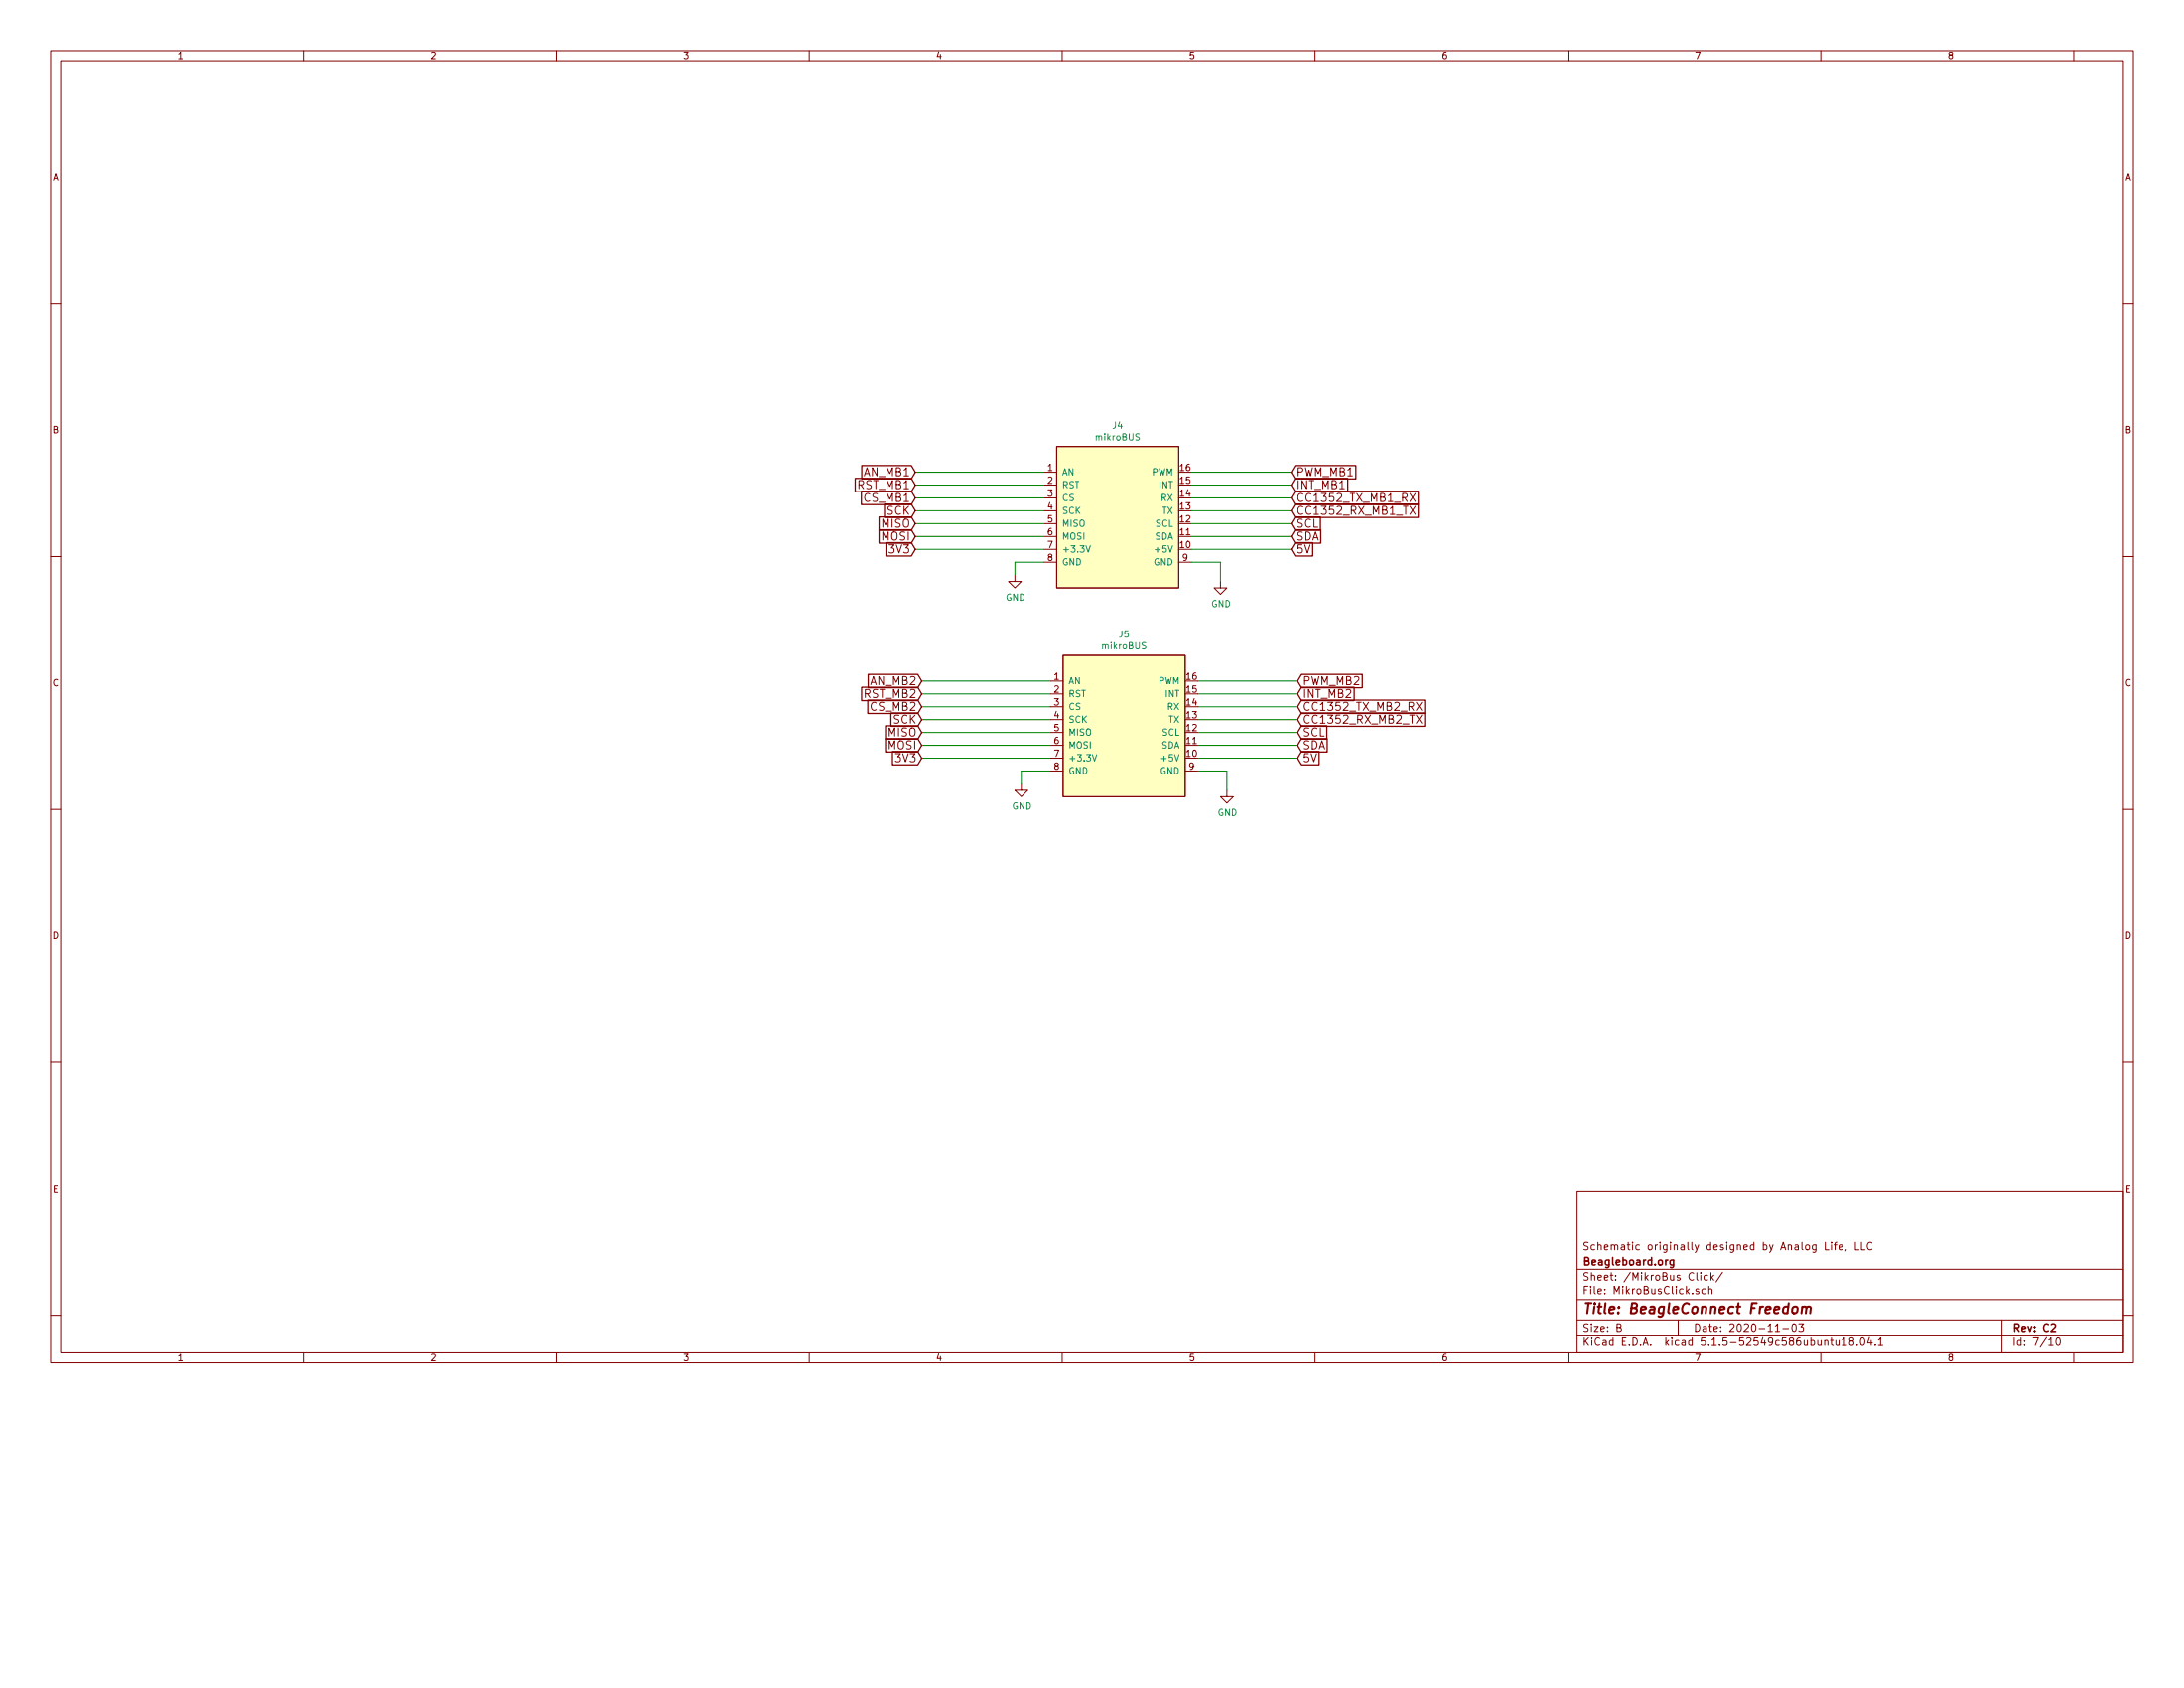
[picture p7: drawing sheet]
<svg xmlns="http://www.w3.org/2000/svg" width="279mm" height="216mm" viewBox="0 0 279 216" stroke-linecap="round" stroke-linejoin="round" font-family="sans-serif">
<g fill="none" stroke="#840000" stroke-width=".13">
<path d="M6.5 6.5h266.4v167.8h-266.4zM7.8 7.8h263.8v165.2h-263.8zM38.8 6.5v1.3M71.2 6.5v1.3M103.5 6.5v1.3M135.9 6.5v1.3M168.2 6.5v1.3M200.6 6.5v1.3M232.9 6.5v1.3M265.3 6.5v1.3M6.5 38.8h1.3M271.6 38.8h1.3"/>
<path d="M135.2 57.1h15.6v18.1h-15.6zM6.5 71.2h1.3M129.8 73.5v.9h.9l-.9 .8-.8-.8h.8M133.5 60.4h1.7M133.5 62h1.7M133.5 63.7h1.7M133.5 65.3h1.7M133.5 67h1.7M133.5 68.6h1.7M133.5 70.3h1.7M133.5 71.9h1.7M150.8 71.9h1.6"/>
<path d="M156.1 74.4v.8h.9l-.9 .8-.8-.8h.8M180.4 63.1l.7 1M180.4 64.8l.7 1M181.1 63.1l-.7 1M181.1 64.8l-.7 1M271.6 71.2h1.3M134.4 87.1h1.6M134.4 88.8h1.6M134.4 90.4h1.6M134.4 92h1.6M134.4 93.7h1.6M134.4 95.3h1.6"/>
<path d="M134.4 97h1.6M134.4 98.6h1.6M136 83.8h15.6v18.1h-15.6zM151.6 98.6h1.7M181.2 91.5l.7 1M181.2 89.8l.7 1.1M181.9 91.5l-.7 1M181.9 89.8l-.7 1.1M6.5 103.5h1.3M130.7 100.3v.8h.8l-.8 .8-.9-.8h.9M157 101.1v.8h.8l-.8 .8-.9-.8h.9M271.6 103.5h1.3"/>
<path d="M6.5 135.9h1.3M271.6 135.9h1.3M201.8 152.3h69.8v20.7h-69.8zM233.5 158.9v1h.5M234.3 158.9v.1M234.3 159.2v.7M234.6 159.2h.4M235 158.9l-.2 .1v.9M235.3 159.6l.4-.1v-.2l-.3-.1-.1 .2v.4h.4M236.2 159.8l-.1 .2M237.4 158.9v1h.4M238.1 158.9v1h.5"/>
<path d="M239.5 159a.46 .46 0 0 0-.7 .3 .46 .46 0 0 0 .5 .6l.2-.1M6.5 168.2h1.3M38.8 173v1.3M71.2 173v1.3M103.5 173v1.3M135.9 173v1.3M168.2 173v1.3M200.6 173v1.3M201.8 170.8h69.8M201.8 168.8h69.8M201.8 166.2h69.8M201.8 162.3h69.8"/>
<path d="M206.9 169.8l.4-.1 .1-.1-.1-.2-.4-.1v1h.3l.2-.1v-.2l-.2-.2M214.7 168.8v2M217.1 162.8v.8l.1 .1M217.3 164.9l-.2-.1-.2 .2 .1 .1 .3 .1v.2h-.4M217.6 162.8v.1M217.6 163.1v.6M218.2 164.9l-.3-.1-.2 .2 .1 .4 .1 .1 .3-.1M218.5 163.2l-.3-.1-.2 .2v.4h.2h.3M218.6 164.9l.1-.1 .3 .1v.6M218.6 164.5v1M218.9 162.8v.9M219 163.4l.2 .3"/>
<path d="M219.2 163.1l-.3 .4M220.4 162.7l-.9 1.3M227.1 170.3h.6M228.1 169.9h.7M229.4 169.4l.2-.1a.61 .61 0 0 1 0 1 .53 .53 0 0 1-.2-.9zM230.1 169.3h.6l-.3 .4 .3 .1v.4l-.2 .1-.4-.1M232.9 173v1.3M233.4 171.5h.2h.2v.6M234.2 171.5h.3M234.3 171.1v.9l.2 .1M234.9 171.5v.5l.2 .1 .2-.1M235.3 171.5v.6"/>
<path d="M235.7 171.4l.3-.3v1M235.7 172.1h.5M236.8 171.5h-.1v-.3l.1-.1 .3 .1 .1 .1-.1 .2-.4 .1-.1 .1 .1 .3 .1 .1h.2l.2-.2v-.2l-.2-.2M237.6 172v.1M238.1 171.2l.1-.1a.52 .52 0 0 1 .4 .5 .52 .52 0 0 1-.4 .5l-.1-.1-.1-.3zM239.1 171.1l-.2 .7h.6M239.4 171.5v.6M239.9 172v.1M240.3 171.4l.3-.3v1M240.3 172.1h.6M256.1 168.8v4.2M262.1 171.4l.3-.3v1"/>
<path d="M262.1 172.1h.6M263.2 171.2l.1-.1a.56 .56 0 0 1 0 1 .52 .52 0 0 1-.3-.4 .52 .52 0 0 1 .2-.5zM265.3 173v1.3M271.6 168.2h1.3"/>
</g>
<path d="M214.1 161.2v.8l-.2 .1h-.2M214.1 161.2h-.3l-.2 .1 .1 .4 .1 .1h.3M262.4 169.4l.4-.1 .2 .3-.6 .7h.6" fill="none" stroke="#840000" stroke-width=".2"/>
<path d="M229.4 167.2a.34 .34 0 0 1 .6 .2l-.2 .5a.33 .33 0 0 1-.3 .1 .33 .33 0 0 1-.2-.3zM230.6 167.2l.2-.1 .2 .1v.8M230.6 167.1l-.1 .9M231.1 167.3a.3 .3 0 0 1 .3-.2 .3 .3 0 0 1 .3 .2l-.1 .7" fill="none" stroke="#840000" stroke-width=".26"/>
<g fill="#ffffc2" stroke="#ffffc2" stroke-width=".13">
<path d="M135.2 57.1h15.6v18.1h-15.6z"/>
<path d="M136 83.8h15.6v18.1h-15.6z"/>
</g>
<path d="M145.8 55.5h-.3l-.2 .1v.2l.4 .1 .1 .2-.2 .2h-.3M138.9 69.8l.3 .8 .3-.8M139.7 96.5l.3 .8 .3-.8M146.6 82.2h-.3l-.2 .1v.2l.4 .2 .1 .2-.2 .1h-.3" fill="none" stroke="#008484" stroke-width=".13"/>
<g fill="none" stroke="#008400" stroke-width=".13">
<path d="M117.1 65.3h16.4M117.1 67h16.4M117.1 68.6h16.4M117.1 70.3h16.4M117.1 60.4h16.4M117.1 62h16.4M117.1 63.7h16.4M133.5 71.9h-3.7v1.6M152.4 65.3h12.8M152.4 67h12.8M152.4 68.6h12.8M152.4 70.3h12.8"/>
<path d="M152.4 71.9h3.7v2.5M152.4 60.4h12.8M152.4 62h12.8M152.4 63.7h12.8M117.9 97h16.5M117.9 87.1h16.5M117.9 88.8h16.5M117.9 90.4h16.5M117.9 92h16.5M117.9 93.7h16.5M117.9 95.3h16.5M134.4 98.6h-3.7v1.7"/>
<path d="M153.3 97h12.7M153.3 87.1h12.7M153.3 88.8h12.7M153.3 90.4h12.7M153.3 92h12.7M153.3 93.7h12.7M153.3 95.3h12.7M153.3 98.6h3.7v2.5"/>
</g>
<g fill="none" stroke="#840000" stroke-width=".16">
<path d="M110.2 59.5h6.4l.5 .9-.5 .9h-6.4zM165.7 59.5h7.8v1.8h-7.8l-.5-.9zM109.4 61.2h7.2l.5 .8-.5 .9h-7.2zM110.2 62.8h6.4l.5 .9-.5 .8h-6.4zM112.5 66.1h4.1l.5 .9-.5 .8h-4.1zM112.5 67.8h4.1l.5 .8-.5 .9h-4.1zM113.2 64.5h3.4l.5 .8-.5 .9h-3.4zM113.4 69.4h3.2l.5 .9-.5 .8h-3.2zM165.7 69.4h2.2v1.7h-2.2l-.5-.8zM165.7 61.2h6.7v1.7h-6.7l-.5-.9zM165.7 62.8h15.7v1.7h-15.7l-.5-.8zM165.7 64.5h15.7v1.7h-15.7l-.5-.9z"/>
<path d="M165.7 66.1h3.2v1.7h-3.2l-.5-.8zM165.7 67.8h3.3v1.7h-3.3l-.5-.9zM110.2 87.9h7.2l.5 .9-.5 .8h-7.2zM111 89.5h6.4l.5 .9-.5 .8h-6.4zM111.1 86.3h6.3l.5 .8-.5 .9h-6.3zM113.3 94.5h4.1l.5 .8-.5 .9h-4.1zM113.3 92.8h4.1l.5 .9-.5 .8h-4.1zM114 91.2h3.4l.5 .8-.5 .9h-3.4zM114.2 96.1h3.2l.5 .9-.5 .8h-3.2zM166.5 96.1h2.3v1.7h-2.3l-.5-.8zM166.5 94.5h3.3v1.7h-3.3l-.5-.9zM166.5 92.8h3.2v1.7h-3.2l-.5-.8z"/>
<path d="M166.5 91.2h15.8v1.7h-15.8l-.5-.9zM166.5 89.5h15.8v1.7h-15.8l-.5-.8zM166.5 87.9h6.7v1.7h-6.7l-.5-.8zM166.5 86.3h7.8v1.7h-7.8l-.5-.9z"/>
</g>
<text font-size="1.8" fill="#840000" x="202.4" y="168">Title: BeagleConnect Freedom</text>
<g font-size="1.4" fill="#840000">
<text x="109.8" y="62.6">RST_MB1</text>
<text x="110.6" y="60.9">AN_MB1</text>
<text x="110.6" y="64.2">CS_MB1</text>
<text x="113.5" y="65.8">SCK</text>
<text x="165.8" y="60.9">PWM_MB1</text>
<text x="165.8" y="62.6">INT_MB1</text>
<text x="165.8" y="64.2">CC1352_TX_MB1_RX</text>
<text x="165.8" y="65.8">CC1352_RX_MB1_TX</text>
<text x="112.8" y="67.5">MISO</text>
<text x="112.8" y="69.1">MOSI</text>
<text x="113.9" y="70.8">3V3</text>
<text x="165.8" y="70.8">5V</text>
<text x="165.8" y="67.5">SCL</text>
<text x="165.8" y="69.1">SDA</text>
<text x="110.6" y="89.3">RST_MB2</text>
<text x="111.4" y="87.6">AN_MB2</text>
<text x="166.6" y="89.3">INT_MB2</text>
<text x="166.6" y="87.6">PWM_MB2</text>
<text x="111.5" y="90.9">CS_MB2</text>
<text x="113.6" y="95.8">MOSI</text>
<text x="113.6" y="94.2">MISO</text>
<text x="114.3" y="92.5">SCK</text>
<text x="166.6" y="95.8">SDA</text>
<text x="166.6" y="94.2">SCL</text>
<text x="166.6" y="92.5">CC1352_RX_MB2_TX</text>
<text x="166.6" y="90.9">CC1352_TX_MB2_RX</text>
<text x="114.8" y="97.5">3V3</text>
<text x="166.6" y="97.5">5V</text>
<text x="202.4" y="161.9">Beagleboard.org</text>
<text x="202.4" y="159.9">Schematic originally designed by Analog Life, LLC</text>
<text x="202.4" y="165.5">File: MikroBusClick.sch</text>
<text x="202.4" y="163.8">Sheet: /MikroBus Click/</text>
<text x="202.4" y="172.1">KiCad E.D.A. kicad 5.1.5-52549c586ubuntu18.04.1</text>
<text x="202.4" y="170.3">Size: B</text>
<text x="216.6" y="170.3">Date: 2020-11-03</text>
<text x="257.4" y="170.3">Rev: C2</text>
<text x="257.4" y="172.1">Id: 7/10</text>
</g>
<g font-size="1.2" fill="#840000">
<text x="22.6" y="7.5">1</text>
<text x="55" y="7.5">2</text>
<text x="87.4" y="7.5">3</text>
<text x="119.7" y="7.5">4</text>
<text x="152.1" y="7.5">5</text>
<text x="184.4" y="7.5">6</text>
<text x="216.8" y="7.5">7</text>
<text x="249.1" y="7.5">8</text>
<text x="6.7" y="23.1">A</text>
<text x="271.9" y="23.1">A</text>
<text x="6.7" y="55.4">B</text>
<text x="271.9" y="55.4">B</text>
<text x="6.7" y="87.8">C</text>
<text x="271.9" y="87.8">C</text>
<text x="6.7" y="120.1">D</text>
<text x="271.9" y="120.1">D</text>
<text x="6.7" y="152.5">E</text>
<text x="271.9" y="152.5">E</text>
<text x="22.6" y="174.1">1</text>
<text x="55" y="174.1">2</text>
<text x="87.4" y="174.1">3</text>
<text x="119.7" y="174.1">4</text>
<text x="152.1" y="174.1">5</text>
<text x="184.4" y="174.1">6</text>
<text x="216.8" y="174.1">7</text>
<text x="249.1" y="174.1">8</text>
</g>
<g font-size="1.1" fill="#008484">
<text x="140.2" y="56.3">mikroBUS</text>
<text x="142.4" y="54.8">J4</text>
<text x="135.8" y="60.8">AN</text>
<text x="135.8" y="62.5">RST</text>
<text x="135.8" y="64.1">CS</text>
<text x="135.8" y="65.7">SCK</text>
<text x="147.3" y="60.8">PWM</text>
<text x="148.3" y="62.5">INT</text>
<text x="148.5" y="64.1">RX</text>
<text x="148.7" y="65.7">TX</text>
<text x="135.8" y="67.4">MISO</text>
<text x="135.8" y="69">MOSI</text>
<text x="135.8" y="70.7">+3.3V</text>
<text x="147.7" y="69">SDA</text>
<text x="147.9" y="67.4">SCL</text>
<text x="148.1" y="70.7">+5V</text>
<text x="128.7" y="76.8">GND</text>
<text x="135.8" y="72.3">GND</text>
<text x="147.6" y="72.3">GND</text>
<text x="155" y="77.7">GND</text>
<text x="141" y="83">mikroBUS</text>
<text x="143.2" y="81.6">J5</text>
<text x="136.7" y="87.5">AN</text>
<text x="136.7" y="89.2">RST</text>
<text x="148.2" y="87.5">PWM</text>
<text x="149.1" y="89.2">INT</text>
<text x="136.7" y="90.8">CS</text>
<text x="136.7" y="92.4">SCK</text>
<text x="136.7" y="94.1">MISO</text>
<text x="136.7" y="95.7">MOSI</text>
<text x="148.5" y="95.7">SDA</text>
<text x="148.7" y="94.1">SCL</text>
<text x="149.4" y="90.8">RX</text>
<text x="149.5" y="92.4">TX</text>
<text x="136.7" y="97.4">+3.3V</text>
<text x="136.7" y="99">GND</text>
<text x="148.4" y="99">GND</text>
<text x="148.9" y="97.4">+5V</text>
<text x="129.5" y="103.5">GND</text>
<text x="155.8" y="104.4">GND</text>
</g>
<g font-size="1.1" fill="#840000">
<text x="134" y="60.2">1</text>
<text x="134" y="61.9">2</text>
<text x="134" y="63.5">3</text>
<text x="134" y="65.2">4</text>
<text x="151" y="65.2">13</text>
<text x="151" y="63.5">14</text>
<text x="151" y="61.9">15</text>
<text x="151" y="60.2">16</text>
<text x="134" y="66.8">5</text>
<text x="134" y="68.5">6</text>
<text x="134" y="70.1">7</text>
<text x="134" y="71.7">8</text>
<text x="151" y="70.1">10</text>
<text x="151" y="68.5">11</text>
<text x="151" y="66.8">12</text>
<text x="151.3" y="71.7">9</text>
<text x="134.9" y="86.9">1</text>
<text x="134.9" y="88.6">2</text>
<text x="151.8" y="88.6">15</text>
<text x="151.8" y="86.9">16</text>
<text x="134.9" y="90.2">3</text>
<text x="134.9" y="91.9">4</text>
<text x="134.9" y="93.5">5</text>
<text x="134.9" y="95.2">6</text>
<text x="151.8" y="95.2">11</text>
<text x="151.8" y="93.5">12</text>
<text x="151.8" y="91.9">13</text>
<text x="151.8" y="90.2">14</text>
<text x="134.9" y="96.8">7</text>
<text x="134.9" y="98.4">8</text>
<text x="151.8" y="96.8">10</text>
<text x="152.1" y="98.4">9</text>
</g>
</svg>
